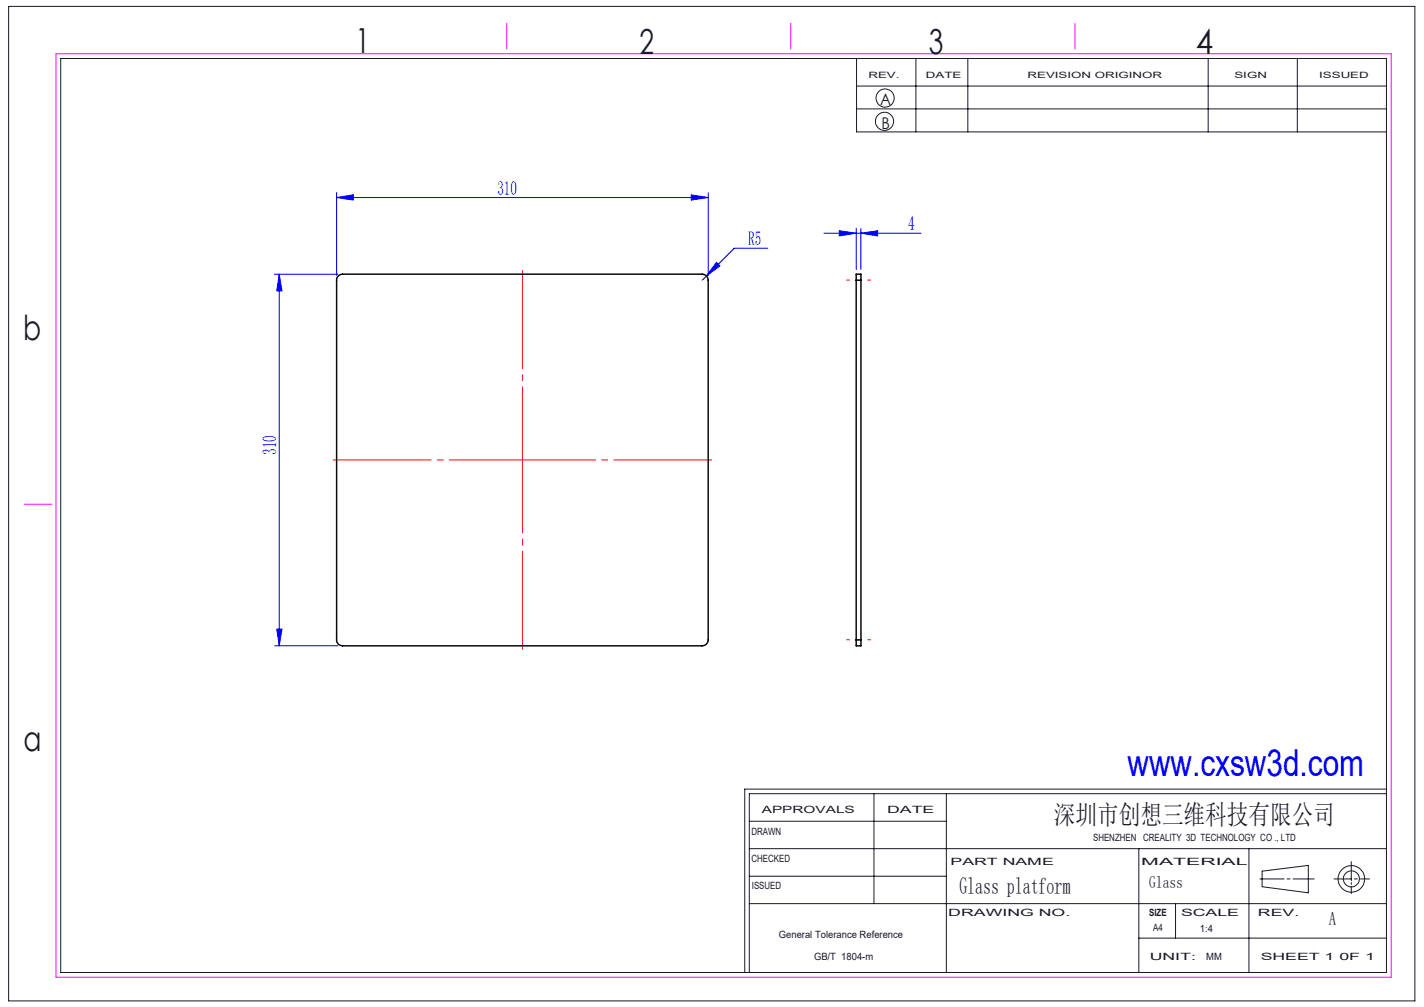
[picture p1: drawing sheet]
<svg xmlns="http://www.w3.org/2000/svg" width="297mm" height="210mm" viewBox="0 0 297 210" stroke-linecap="round" stroke-linejoin="round" font-family="sans-serif">
<g fill="none" stroke="#191924" stroke-width=".21">
<path d="M1.8 1.3h293.3v207.4h-293.3zM12.7 12.2h276.5v190.6h-276.5zM178.6 12.2v15.3h110.6M178.6 17.9h110.6M191 12.2v15.3M201.9 12.2v15.3M252 12.2v15.3M270.6 12.2v15.3M178.6 22.7h110.6M156.3 177h132.9M156.3 171.3h41.1M182.3 165.5v22.9"/>
<path d="M197.4 165.5v37.3M237.5 177v25.8M260.5 177v25.8M281.8 179.7v4M289.2 165.5h-132.9v37.3M289.2 164.6h-133.9v38.2M156.3 188.4h132.9M156.3 182.7h41.1M237.5 195.6h51.7M245.2 188.4v7.2M262.8 183.3h5M263.2 181.7l9.7-1.2v5.7l-9.7-1.3z"/>
<path d="M268.4 183.3h.7M269.7 183.3h4.4M278.2 183.3h3.6M281.8 184v.4M281.8 184.8v1.6M282.5 183.3h.6M283.7 183.3h1.9"/>
<circle cx="184.5" cy="25.3" r="1.9"/>
<circle cx="184.6" cy="20.4" r="1.89"/>
<circle cx="281.9" cy="183.3" r="1.68"/>
<circle cx="281.9" cy="183.3" r="2.77"/>
</g>
<path d="M11.7 11.2h278.5v192.6h-278.5zM105.7 4.9v5.3M164.9 4.9v5.3M224.2 4.9v5.3M5 105.2h5.8" fill="none" stroke="#f0f" stroke-width=".21"/>
<g fill="none" stroke="#00f" stroke-width=".21">
<path d="M57.3 57.2h13.1M58.2 57.2v77.5M58.2 57.2l.6 3.5h-1.1zM70.2 41.2l3.5-.6v1.1zM70.2 40.2v17.2M70.2 41.2h77.5M144.2 40.6l3.5 .6-3.5 .5zM147.7 40.2v17.2M149.4 54.7l.8 .7-2.9 2.2zM160.1 51.8h-7l-6.7 6.6M171.8 48.6h20.3M175 48.1l3.6 .5-3.6 .6z"/>
<path d="M178.6 47.7v8.5M179.6 48.6l3.5-.5v1.1zM179.6 47.7v8.5M57.3 134.7h13.1M57.7 131.2h1.1l-.6 3.5z"/>
</g>
<path d="M148.5 95.9h-79M109 135.4v-79" fill="none" stroke="#f00" stroke-width=".21" stroke-dasharray="30.5 1.3 1.3 1.3" stroke-dashoffset="10"/>
<path d="M181.6 58.4h-5M181.6 133.4h-5" fill="none" stroke="#f00" stroke-width=".21" stroke-dasharray="30.5 1.3 1.3 1.3" stroke-dashoffset="29.9"/>
<g fill="#00f">
<path d="M144.2 40.6l3.5 .6-3.5 .5zM70.2 41.2l3.5-.6v1.1z"/>
<path d="M149.4 54.7l-2.1 2.9 2.9-2.2zM175 48.1l3.6 .5-3.6 .6zM179.6 48.6l3.5-.5v1.1z"/>
<path d="M58.2 57.2l.6 3.5h-1.1zM57.7 131.2h1.1l-.6 3.5z"/>
</g>
<path d="M70.7 57.4l.7-.2h75a1.33 1.33 0 0 1 1.3 1.2v75a1.26 1.26 0 0 1-1.3 1.3h-75a1.21 1.21 0 0 1-1.2-1.3v-75.2zM178.6 58.4v-1.2h1v1.2M178.6 58.4v75M178.6 58.4h1M179.6 58.4v75M178.6 133.4v1.3h1v-1.3M178.6 133.4h1" fill="none" stroke="#000" stroke-width=".3"/>
<text font-size="7.8" fill="#00f" x="235.2" y="161.8">www.cxsw3d.com</text>
<g font-size="7.2" fill="#191924">
<text x="74.1" y="11">1</text>
<text x="133.4" y="11.2">2</text>
<text x="193.7" y="11.3">3</text>
<text x="249.4" y="11.3">4</text>
<text x="4.8" y="70.9">b</text>
<text x="4.9" y="156.5">a</text>
</g>
<text font-size="5.6" fill="#191924" x="219.8" y="171.8">深圳市创想三维科技有限公司</text>
<text font-size="4.9" fill="#191924" x="200.1" y="186.5">Glass platform</text>
<g font-size="4.1" fill="#00f">
<text x="103.7" y="40.6">310</text>
<text x="156.1" y="51.2">R5</text>
<text x="189.4" y="48.1">4</text>
<text x="57.7" y="94.9" transform="rotate(-90 57.7 94.9)">310</text>
</g>
<text font-size="3.9" fill="#191924" x="277.2" y="193">A</text>
<text font-size="3.5" fill="#191924" x="239.7" y="185.1">Glass</text>
<g font-size="3.4" fill="#191924">
<text x="183.6" y="22">A</text>
<text x="183.8" y="27">B</text>
</g>
<g font-size="2.1" fill="#191924">
<text x="158.9" y="169.5">APPROVALS</text>
<text x="185" y="169.5">DATE</text>
<text x="156.7" y="174.2">DRAWN</text>
<text x="156.7" y="179.7">CHECKED</text>
<text x="228" y="175.4">SHENZHEN CREALITY 3D TECHNOLOGY CO ., LTD</text>
<text x="156.8" y="185.4">ISSUED</text>
<text x="198.2" y="180.4">PART NAME</text>
<text x="238" y="180.4">MATERIAL</text>
<text x="197.8" y="191">DRAWING NO.</text>
<text x="239.7" y="191">SIZE</text>
<text x="246.3" y="191">SCALE</text>
<text x="262.4" y="191">REV.</text>
<text x="162.4" y="195.6">General Tolerance Reference</text>
<text x="240.5" y="194.1">A4</text>
<text x="250.3" y="194.3">1:4</text>
<text x="169.8" y="200.2">GB/T 1804-m</text>
<text x="239.8" y="200.2">UNIT:</text>
<text x="251.6" y="200.2">MM</text>
<text x="262.9" y="200.2">SHEET 1 0F 1</text>
</g>
<g font-size="1.8" fill="#191924">
<text x="181.1" y="16.3">REV.</text>
<text x="193.1" y="16.3">DATE</text>
<text x="214.3" y="16.3">REVISION ORIGINOR</text>
<text x="257.5" y="16.3">SIGN</text>
<text x="275.1" y="16.3">ISSUED</text>
</g>
</svg>
